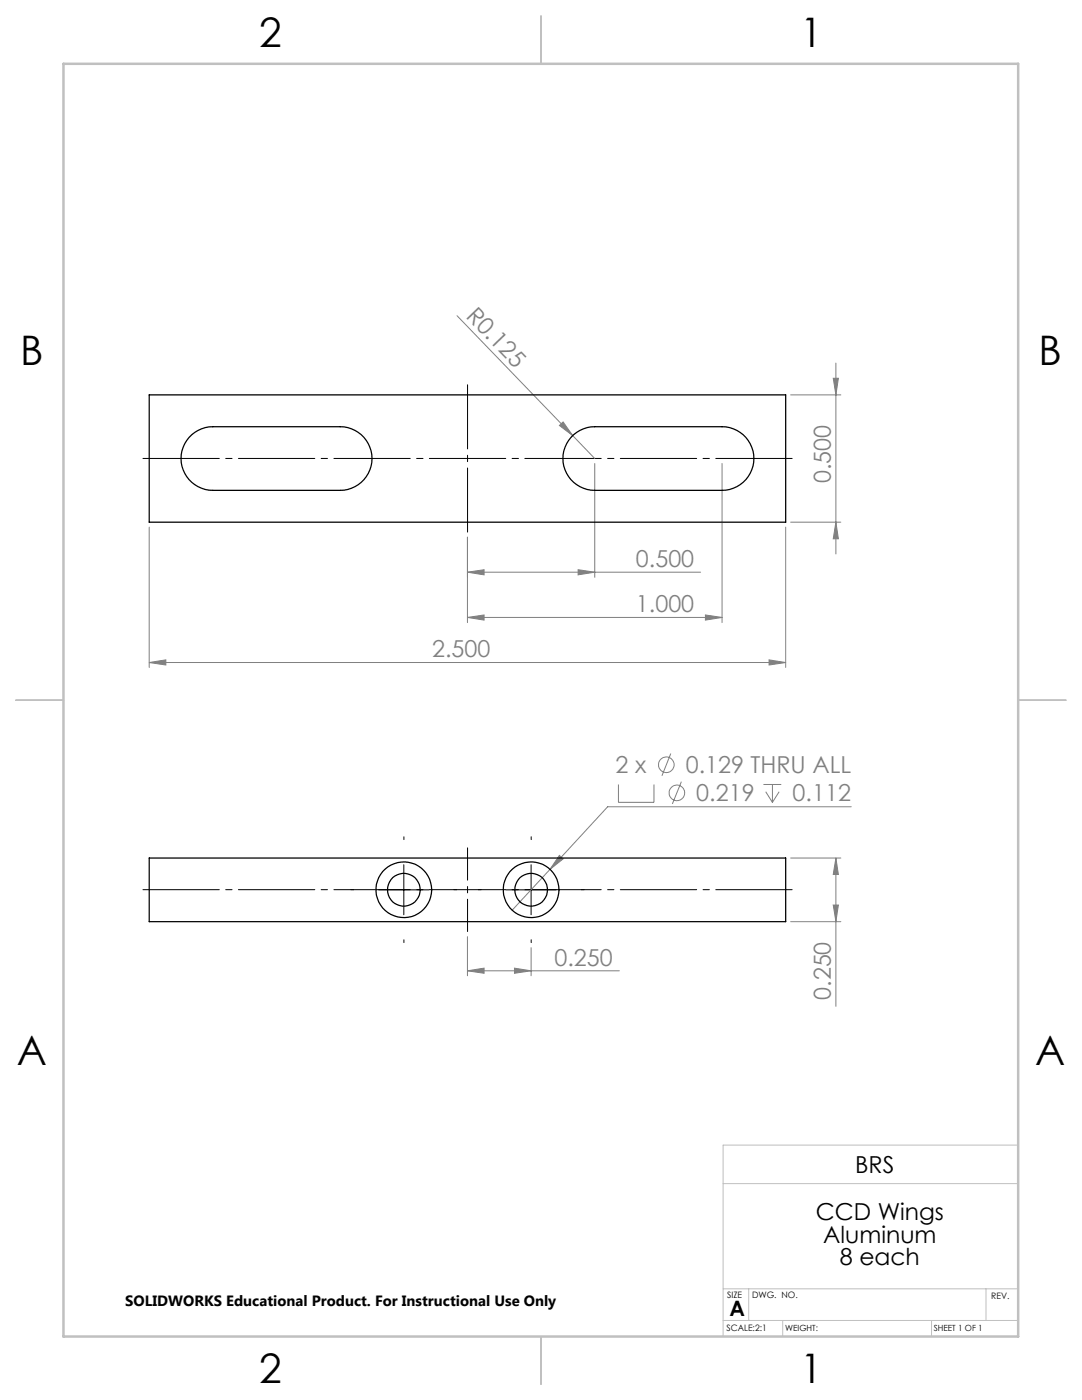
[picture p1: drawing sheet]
<svg xmlns="http://www.w3.org/2000/svg" width="216mm" height="279mm" viewBox="0 0 216 279" stroke-linecap="round" stroke-linejoin="round" font-family="sans-serif">
<g fill="none" stroke="#808080" stroke-width=".2">
<path d="M91.2 63l27.5 28.5M157.8 78.8h10M166.3 75.5h1l-.5 3.3zM166.8 72.5v38.1M111.6 84.9l.8-.7 1.9 2.7zM118.7 92.5v22.7M144.1 92.5v31.7M29.8 105.2v28M93.3 114.2l3.3-.5v1zM93.3 107.2v17M93.3 114.2h46.5M115.4 113.7l3.3 .5-3.3 .5z"/>
<path d="M156.8 105.2v28M157.8 104.2h10M166.8 104.2l.5 3.3h-1zM29.8 132.2l3.3-.5v1zM29.8 132.2h127M93.3 123.2l3.3-.5v1.1zM93.3 123.2h50.8M140.8 122.7l3.3 .5-3.3 .6zM153.5 131.7l3.3 .5-3.3 .5zM123.4 156.6v3.5h7.1v-3.5M133.8 150.4l-1.7 4.4M136 156l-1.8 4.4"/>
<path d="M152.3 156.6h3.6M152.8 158l1.3 2.1M154.1 156.6v3.5M155.5 158l-1.4 2.1M109.7 173.5l-7.5 8.1M111.6 170.7l.8 .7-2.7 2.1zM157.8 171.2h10M166.8 171.2l.5 3.3h-1zM166.8 171.2v29.6M169.9 161h-48.7l-11.5 12.5M93.3 193.7l3.3-.5v1zM93.3 186.9v7.8"/>
<path d="M93.3 193.7h30.3M102.7 193.2l3.3 .5-3.3 .5zM106 189.1v5.6M157.8 183.9h10M166.3 180.6h1l-.5 3.3z"/>
<circle cx="133" cy="152.6" r="1.56"/>
<circle cx="135.1" cy="158.2" r="1.56"/>
</g>
<path d="M93.3 106.2v-29.4" fill="none" stroke="#000" stroke-width=".2" stroke-dasharray="15.2 1.3 1.3 1.3" stroke-dashoffset="2.4"/>
<path d="M158.8 91.5h-131M27.8 177.6h131" fill="none" stroke="#000" stroke-width=".2" stroke-dasharray="15.2 1.3 1.3 1.3" stroke-dashoffset="-.7"/>
<path d="M93.3 169.2v16.7" fill="none" stroke="#000" stroke-width=".2" stroke-dasharray="15.2 1.3 1.3 1.3" stroke-dashoffset="8.8"/>
<path d="M70.6 177.6h-.6M80.6 167.6v-.6M90.6 177.6h.6M96 177.6h-.6M106 167.6v-.6M116 177.6h.6M80.6 187.6v.5M106 187.6v.5" fill="none" stroke="#000" stroke-width=".2" stroke-dasharray="15.2 1.3 1.3 1.3"/>
<path d="M75.6 177.6h10M80.6 172.6v10M101 177.6h10M106 172.6v10" fill="none" stroke="#000" stroke-width=".2"/>
<path d="M144.3 236.2h58.9M203.2 228.5h-58.9v38.2M144.3 257.2h58.9M149.4 257.2v6.3M196.7 257.2v6.3M144.3 263.5h58.9M156.2 263.5v3.2M185.9 263.5v3.2" fill="none" stroke="#c0c0c0" stroke-width=".2"/>
<path d="M108 3.2v9.5M3.1 139.7h9.6M203.2 139.7h9.5M108 266.7v9.6" fill="none" stroke="#c0c0c0" stroke-width=".25"/>
<path d="M12.7 12.7h190.5v254h-190.5z" fill="none" stroke="#c0c0c0" stroke-width=".5"/>
<g fill="#808080">
<path d="M111.6 84.9l.8-.7 1.9 2.7z"/>
<path d="M29.8 132.2l3.3-.5v1zM153.5 131.7l3.3 .5-3.3 .5zM93.3 114.2l3.3-.5v1zM115.4 113.7l3.3 .5-3.3 .5zM93.3 123.2l3.3-.5v1.1zM140.8 122.7l3.3 .5-3.3 .6zM93.3 193.7l3.3-.5v1zM102.7 193.2l3.3 .5-3.3 .5zM111.6 170.7l-1.9 2.8 2.7-2.1z"/>
<path d="M166.8 104.2l.5 3.3h-1zM166.3 75.5h1l-.5 3.3z"/>
<path d="M166.8 171.2l.5 3.3h-1zM166.3 180.6h1l-.5 3.3z"/>
</g>
<g fill="none" stroke="#000" stroke-width=".25">
<path d="M29.8 78.8h127v25.4h-127zM37.7 87.3a6.4 6.4 0 0 1 4.8-2.1h25.4a6.4 6.4 0 0 1 6.3 6.3 6.4 6.4 0 0 1-6.3 6.4h-25.4a6.4 6.4 0 0 1-5.8-3.8 6.4 6.4 0 0 1 1-6.8zM113.9 87.3a6.4 6.4 0 0 1 4.8-2.1h25.4a6.3 6.3 0 0 1 6.3 6.3 6.3 6.3 0 0 1-6.3 6.4h-25.4a6.4 6.4 0 0 1-5.8-3.8 6.4 6.4 0 0 1 1-6.8zM29.8 171.2h127v12.7h-127z"/>
<circle cx="80.6" cy="177.6" r="5.6"/>
<circle cx="80.6" cy="177.6" r="3.3"/>
<circle cx="106" cy="177.6" r="5.6"/>
<circle cx="106" cy="177.6" r="3.3"/>
</g>
<g font-size="8.1">
<text x="51.7" y="9.3">2</text>
<text x="159.7" y="9.3">1</text>
<text x="4" y="72.8">B</text>
<text x="207.2" y="72.8">B</text>
<text x="3.3" y="212.5">A</text>
<text x="206.5" y="212.5">A</text>
<text x="51.7" y="276">2</text>
<text x="159.7" y="276">1</text>
</g>
<g font-size="4.7" fill="#808080">
<text x="92.8" y="63.2" transform="rotate(46 92.8 63.2)">R0.125</text>
<text x="165.8" y="96.4" transform="rotate(-90 165.8 96.4)">0.500</text>
<text x="126.9" y="113.2">0.500</text>
<text x="126.9" y="122.2">1.000</text>
<text x="86.2" y="131.2">2.500</text>
<text x="122.8" y="154.3">2 x</text>
<text x="136.8" y="154.3">0.129 THRU ALL</text>
<text x="138.9" y="159.9">0.219</text>
<text x="158.2" y="159.9">0.112</text>
<text x="110.6" y="192.7">0.250</text>
<text x="165.8" y="199.5" transform="rotate(-90 165.8 199.5)">0.250</text>
</g>
<g font-size="4.7">
<text x="170.6" y="234.2">BRS</text>
<text x="162.8" y="243.5">CCD Wings</text>
<text x="164.3" y="248">Aluminum</text>
<text x="167.6" y="252.5">8 each</text>
</g>
<text font-size="4.2" x="145.6" y="262.7">A</text>
<text font-size="3" x="25" y="260.7">SOLIDWORKS Educational Product. For Instructional Use Only</text>
<g font-size="1.8">
<text x="145.1" y="259">SIZE</text>
<text x="150.1" y="259.1">DWG. NO.</text>
<text x="197.8" y="259.2">REV.</text>
<text x="145" y="265.7">SCALE:2:1</text>
</g>
<g font-size="1.7">
<text x="156.7" y="265.7">WEIGHT:</text>
<text x="186.3" y="265.7">SHEET 1 OF 1</text>
</g>
</svg>
